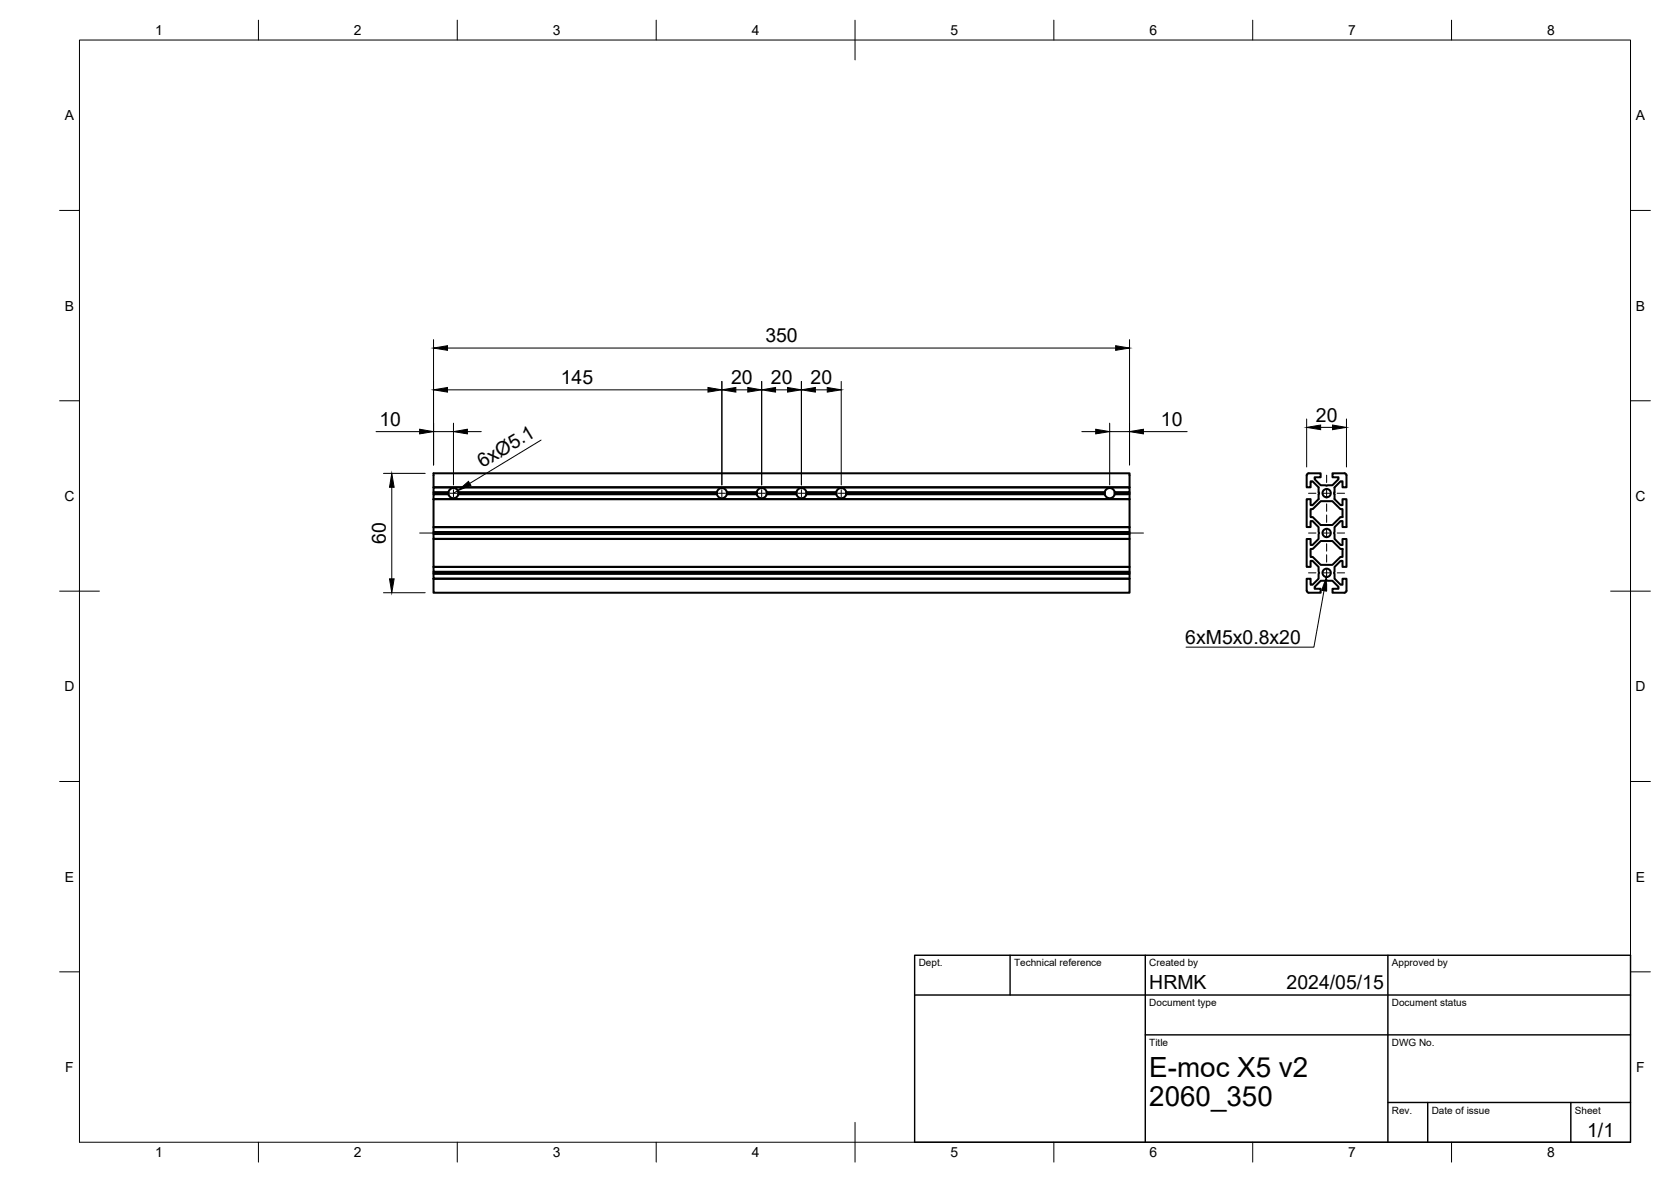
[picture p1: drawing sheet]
<svg xmlns="http://www.w3.org/2000/svg" width="420mm" height="297mm" viewBox="0 0 420 297" stroke-linecap="round" stroke-linejoin="round" font-family="sans-serif">
<!-- layer: Visible -->
<g fill="none" stroke="#000" stroke-width=".51">
<path d="M109 118.9h175v3.6h-175zM109 123.7v-1.2h175v1.2h-3.7M109 125.4h175v7h-175v-7M109 135.5v7h175M109 135.4l175 .1v7M109 134.2v1.2l175 .1M109 133.9v.3h175v1.2M109 133.7v.2h175v.3M109 132.5v1.2h175v.2M109 132.4l175 .1v1.2M109 122.5h.1M112.7 123.9h-3.7v.3"/>
<path d="M112.8 124.2h-3.8v1.2h175v-1.2M112.8 123.7h-3.8v.2M115.3 124.2h65M115.3 123.7h65M115.3 123.9h64.9M182.8 124.2h7.5M182.8 123.7h7.5M182.8 123.9h7.4M190.3 124.2a1.28 1.28 0 0 1 1.2-1.6 1.28 1.28 0 0 1 1.3 1.6M192.8 124.2h7.5M192.8 123.7h7.5M192.8 124.2a1.28 1.28 0 0 1-1.3 1 1.28 1.28 0 0 1-1.2-1"/>
<path d="M192.8 123.9h7.4M202.8 124.2h7.5M202.8 123.7h7.5M202.8 123.9h7.4M210.3 124.2a1.28 1.28 0 0 1 1.2-1.6 1.28 1.28 0 0 1 1.3 1.6M212.8 124.2h65M212.8 123.7h65M212.8 124.2a1.28 1.28 0 0 1-1.3 1 1.28 1.28 0 0 1-1.2-1M212.8 123.9h64.9M277.8 124.2a1.28 1.28 0 0 1 1.2-1.6 1.28 1.28 0 0 1 1.3 1.6M280.3 124.2a1.28 1.28 0 0 1-1.3 1 1.28 1.28 0 0 1-1.2-1M280.3 123.9h3.7v.3h-3.7"/>
<path d="M284 123.7v.2M284 125.4h.1M284 132.4v.1M329.5 127.9h.6l2-2h2.9l2 2h.6v2h-.6l-2 2h-2.9l-2-2h-.6zM329.5 138h.6l2-2h2.9l2 2h.6v2h-.6l-2 2h-2.9l-2-2h-.6zM109 145.4h175v3.6h-175v-3.6M109 144.2v1.2h175M109 144v.2h175v1.2M109 143.7v.3h175v.2M109 142.5v1.2h175v.3M109 142.5h175v1.2M328.5 148.4v-3h1v1.5h.5l1.6-1.5 .1-1.4-.1-1.5-1.6-1.5h-.5v1.5h-1v-7h1v1.5h.5l1.6-1.6 .1-1.5-.1-1.4-1.6-1.6h-.5v1.5h-1v-7h1v1.5h.5l1.6-1.5 .1-1.5-.1-1.4-1.6-1.5h-.5v1.5h-1l.1-3.1v-.2l.5-.3h3v1h-1.5v.5l1.5 1.5 1.4 .2 1.5-.2 1.5-1.5v-.5h-1.5v-1h3.1l.4 .3 .1 3.3h-1v-1.5h-.5l-1.5 1.5-.2 1.4 .2 1.5 1.5 1.5h.5v-1.5h1v7h-1v-1.5h-.5l-1.5 1.6-.2 1.4 .2 1.5 1.5 1.6h.5v-1.5h1v7h-1v-1.5h-.5l-1.5 1.5-.2 1.5 .2 1.4 1.5 1.5h.5v-1.5h1v3"/>
<path d="M328.6 148.4l.2 .5h.3M329.1 149h3v-1h-1.5v-.5l1.5-1.5 1.5-.2 1.4 .2 1.5 1.5v.5h-1.5v1h3.1M338.6 148.4l-.3 .5h-.2"/>
<circle cx="114" cy="123.9" r="1.28"/>
<circle cx="181.5" cy="123.9" r="1.28"/>
<circle cx="201.5" cy="123.9" r="1.28"/>
<circle cx="333.6" cy="123.9" r="1.05"/>
<circle cx="333.6" cy="133.9" r="1.05"/>
<circle cx="333.6" cy="144" r="1.05"/>
</g>
<!-- layer: BORDER -->
<g fill="none" stroke="#000" stroke-width=".25">
<path d="M20 10.1h390v276.9h-390zM65 5.1v5M115 5.1v5M165 5.1v5M215 5.1v10M265 5.1v5M315 5.1v5M365 5.1v5M15 52.9h5M410 52.9h5M15 100.7h5M410 100.7h5"/>
<path d="M15 148.6h10M405 148.6h10M15 196.4h5M410 196.4h5M15 244.2h5M410 244.2h5M65 287v5M115 287v5M165 287v5M215 282.1v9.9M265 287v5M315 287v5"/>
<path d="M365 287v5"/>
</g>
<!-- layer: TITLEBLOCK -->
<path d="M230 240.1h180v46.9h-180zM230 250h180M254 240.1v9.9M288 240.1v46.9M349 240.1v46.9M288 260.1h122M349 277.1h61M359 277.1v9.9M395 277.1v9.9" fill="none" stroke="#000" stroke-width=".36"/>
<!-- layer: FD_Dimensions -->
<g fill="none" stroke="#000" stroke-width=".25">
<path d="M109 85.4v31.4M112.5 87.5h168M112.5 98h65.5M181.5 95.8v26.1M185 98h3M191.5 95.8v26.1M195 98h3M201.5 95.8v26.1M205 98h3M211.5 95.8v26.1M284 85.4v31.4M94.6 108.5h10.9"/>
<path d="M96.4 119h10.5M109 108.5h5M114 106.3v15.6M117.5 108.5h3.5M136 110.6l-17.9 10.9M272 108.5h3.5M279 108.5h5M279 106.3v15.6M287.5 108.5h11M328.5 105.3v12.1M332.1 107.4h2.9M338.6 105.3v12.1"/>
<path d="M98.5 122.5v23M115.1 123.3l-1.1 .7M96.4 149h10.5"/>
</g>
<g fill="#000" stroke="#000" stroke-width=".25">
<path d="M109 87.5l3.5-.6v1.1zM109 98l3.5-.6v1.1zM178 97.4l3.5 .6-3.5 .5zM181.5 98l3.5-.6v1.1zM188 97.4l3.5 .6-3.5 .5zM191.5 98l3.5-.6v1.1zM198 97.4l3.5 .6-3.5 .5zM201.5 98l3.5-.6v1.1zM208 97.4l3.5 .6-3.5 .5zM280.5 86.9l3.5 .6-3.5 .5zM105.5 107.9l3.5 .6-3.5 .5zM114 108.5l3.5-.6v1.1z"/>
<path d="M275.5 107.9l3.5 .6-3.5 .5zM284 108.5l3.5-.6v1.1zM328.5 107.4l3.6-.6v1.2zM335 106.8l3.6 .6-3.6 .6zM98.5 119l.6 3.5h-1.2zM115.1 123.3l2.7-2.3 .6 1zM97.9 145.5h1.2l-.6 3.5z"/>
</g>
<!-- layer: Leaders -->
<path d="M333.5 145v3.6l-1.2-.3z" fill="#000" stroke="#000" stroke-width=".25"/>
<path d="M332.9 148.4l-2.5 14.2h-32.2" fill="none" stroke="#000" stroke-width=".25"/>
<!-- layer: Smart Centers -->
<g fill="none" stroke="#000" stroke-width=".25">
<path d="M333.6 119.4v1.9M105.5 133.9h8M113.1 124h1.8M114 123.1v1.7M115.3 133.9h1.8M118.8 133.9h10.7M131.3 133.9h1.8M134.9 133.9h10.7M147.4 133.9h1.8M151 133.9h10.7M163.5 133.9h1.8M167 133.9h10.8"/>
<path d="M179.6 133.9h1.7M180.6 124h1.8M181.5 123.1v1.7M183.1 133.9h10.7M190.6 124h1.8M191.5 123.1v1.7M195.6 133.9h1.8M199.2 133.9h10.7M200.6 124h1.8M201.5 123.1v1.7M210.6 124h1.8M211.5 123.1v1.7"/>
<path d="M211.7 133.9h1.8M215.3 133.9h10.7M227.8 133.9h1.8M231.3 133.9h10.8M243.8 133.9h1.8M247.4 133.9h10.7M259.9 133.9h1.8M263.5 133.9h10.7M276 133.9h1.8M279.5 133.9h8M329 124h1.9M329 133.9h1.9"/>
<path d="M332.7 124h1.8M332.7 133.9h1.8M333.6 123.1v1.7M333.6 126.6v1.9M333.6 129.4v1.9M333.6 133.1v1.7M333.6 136.6v1.9M333.6 139.4v1.9M336.2 124h1.9M336.2 133.9h1.9M329 144h1.9M332.7 144h1.8"/>
<path d="M333.6 143.1v1.8M333.6 146.6v1.9M336.2 144h1.9"/>
</g>
<g font-size="7">
<text x="289" y="270.6">E-moc X5 v2</text>
<text x="289" y="278.1">2060_350</text>
</g>
<g font-size="4.9">
<text x="192.4" y="86">350</text>
<text x="141" y="96.5">145</text>
<text x="183.8" y="96.5">20</text>
<text x="193.8" y="96.5">20</text>
<text x="203.8" y="96.5">20</text>
<text x="95.4" y="107">10</text>
<text x="291.9" y="107">10</text>
<text x="330.9" y="105.9">20</text>
<text x="121.3" y="117.7" transform="rotate(-31 121.3 117.7)">6xØ5.1</text>
<text x="97" y="136.7" transform="rotate(-90 97 136.7)">60</text>
<text x="298" y="161.9">6xM5x0.8x20</text>
<text x="289" y="248.5">HRMK</text>
<text x="323.5" y="248.5">2024/05/15</text>
<text x="399.1" y="285.7">1/1</text>
</g>
<g font-size="3.5">
<text x="39" y="8.8">1</text>
<text x="89" y="8.8">2</text>
<text x="139" y="8.8">3</text>
<text x="189" y="8.8">4</text>
<text x="239" y="8.8">5</text>
<text x="289" y="8.8">6</text>
<text x="339" y="8.8">7</text>
<text x="389" y="8.8">8</text>
<text x="16.3" y="30.2">A</text>
<text x="411.3" y="30.2">A</text>
<text x="16.3" y="78">B</text>
<text x="411.3" y="78">B</text>
<text x="16.2" y="125.9">C</text>
<text x="411.2" y="125.9">C</text>
<text x="16.2" y="173.7">D</text>
<text x="411.2" y="173.7">D</text>
<text x="16.3" y="221.6">E</text>
<text x="411.3" y="221.6">E</text>
<text x="16.4" y="269.4">F</text>
<text x="411.4" y="269.4">F</text>
<text x="39" y="290.8">1</text>
<text x="89" y="290.8">2</text>
<text x="139" y="290.8">3</text>
<text x="189" y="290.8">4</text>
<text x="239" y="290.8">5</text>
<text x="289" y="290.8">6</text>
<text x="339" y="290.8">7</text>
<text x="389" y="290.8">8</text>
</g>
<g font-size="2.5">
<text x="231" y="242.9">Dept.</text>
<text x="255" y="242.9">Technical reference</text>
<text x="289" y="242.9">Created by</text>
<text x="350" y="242.9">Approved by</text>
<text x="289" y="252.8">Document type</text>
<text x="350" y="252.8">Document status</text>
<text x="289" y="262.9">Title</text>
<text x="350" y="262.9">DWG No.</text>
<text x="350" y="279.9">Rev.</text>
<text x="360" y="279.9">Date of issue</text>
<text x="396" y="279.9">Sheet</text>
</g>
</svg>
